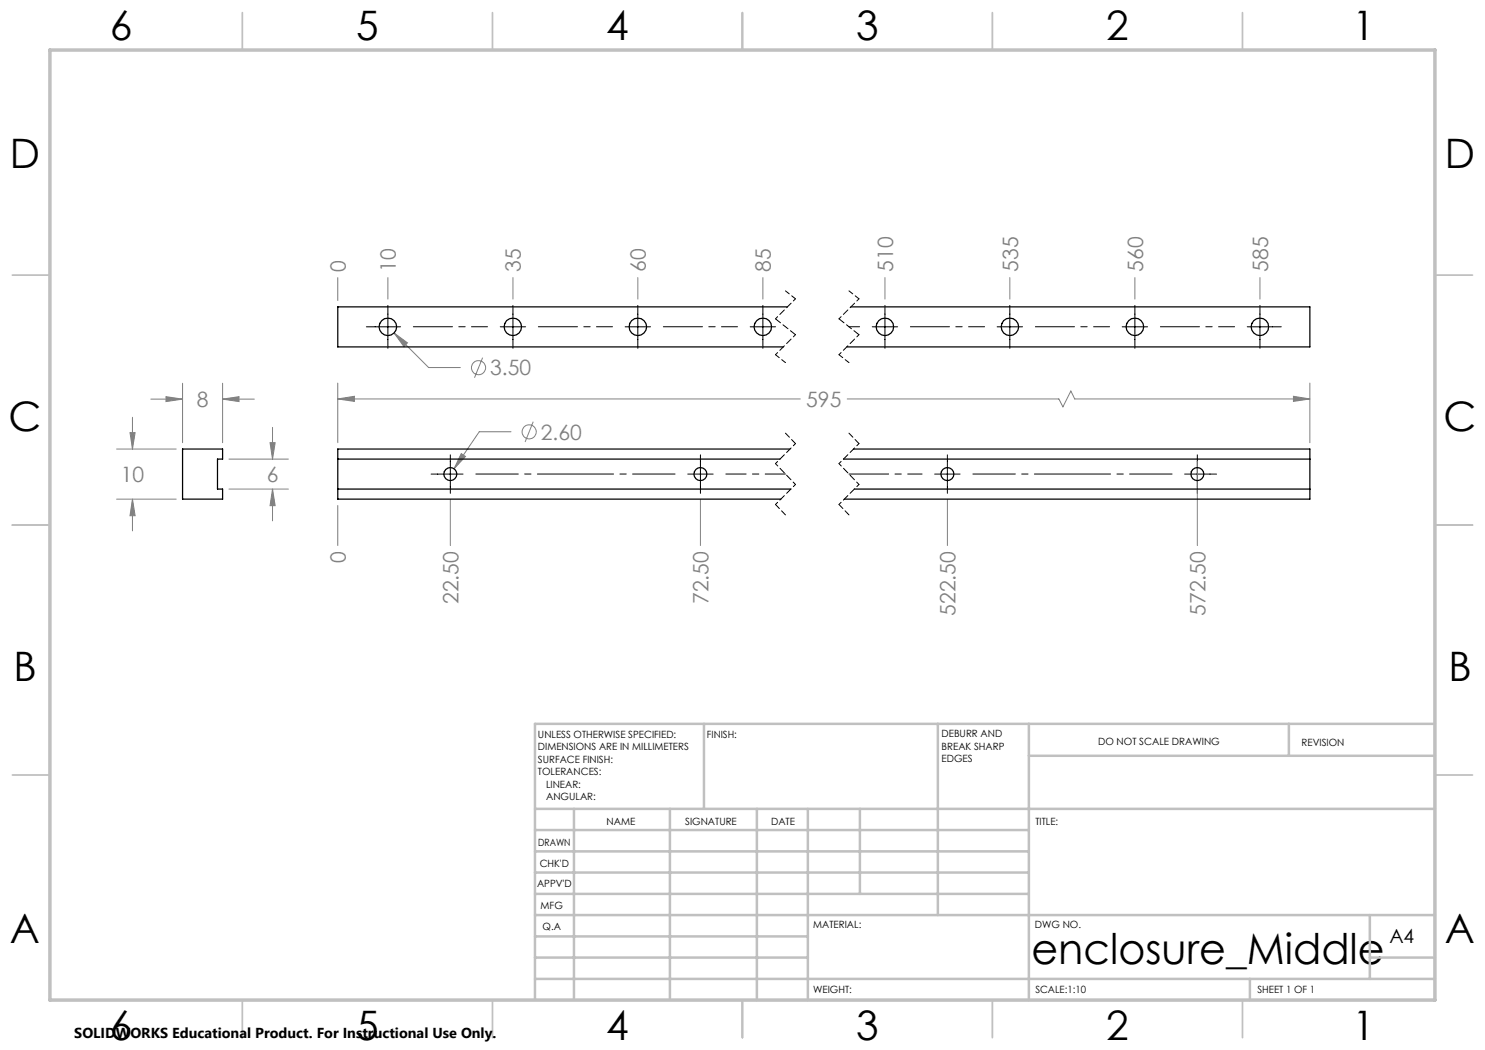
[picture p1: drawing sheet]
<svg xmlns="http://www.w3.org/2000/svg" width="297mm" height="210mm" viewBox="0 0 297 210" stroke-linecap="round" stroke-linejoin="round" font-family="sans-serif">
<g fill="none" stroke="#808080" stroke-width=".2">
<path d="M67.6 55.5v4.6M77.6 55.5v4.3M102.6 55.5v4.3M127.6 55.5v4.3M152.6 55.5v4.3M177 55.5v4.3M202 55.5v4.3M227 55.5v4.3M252 55.5v4.3M30.2 79.8h6.3M33.2 79.3l3.3 .5-3.3 .5zM36.5 76.7v11.8"/>
<path d="M44.5 79.8l3.3-.5v1zM44.5 76.7v11.8M44.5 79.8h6.4M67.6 79.8l3.3-.5v1zM67.6 76.6v11.9M67.6 79.8h92.5M78.8 66.6l2.7 2-.7 .7zM78.8 66.6l6.9 6.9h6.4M96.5 71.5l-1.6 4.1M169.4 79.8h42.4l.8 1.6 1.6-3.2 .7 1.6h47.1M258.7 79.3l3.3 .5-3.3 .5zM262 76.6v11.9"/>
<path d="M23.3 89.8h11.9M23.3 99.8h11.9M26 86.5h1l-.5 3.3zM26.5 99.8l.5 3.3h-1zM26.5 83.5v6.3M26.5 99.8v6.4M45.8 97.8h11.9M45.8 91.8h11.9M54 88.5h1l-.5 3.3zM54.5 97.8l.5 3.3h-1zM54.5 85.5v6.3M54.5 97.8v6.4"/>
<path d="M90.1 99.9v9.2M92.3 90.7l.8 .6-2.3 2.5zM102.2 86.4h-6.4l-5 7.4M106.6 84.3l-1.6 4.1M140.1 99.9v9.2M189.5 99.9v9.2M239.5 92.2v16.9M67.6 101.1v8"/>
<circle cx="95.7" cy="73.5" r="1.42"/>
<circle cx="105.8" cy="86.4" r="1.41"/>
</g>
<path d="M95.2 94.8h39.8M194.6 94.8h39.8" fill="none" stroke="#000" stroke-width=".2" stroke-dasharray="15.2 1.3 1.3 1.3" stroke-dashoffset="6.8"/>
<path d="M145.2 94.8h11.9" fill="none" stroke="#000" stroke-width=".2" stroke-dasharray="15.2 1.3 1.3 1.3" stroke-dashoffset="11.2"/>
<path d="M169.8 94.8h14.6" fill="none" stroke="#000" stroke-width=".2" stroke-dasharray="15.2 1.3 1.3 1.3" stroke-dashoffset="7.3"/>
<path d="M82.7 65.4h14.8M107.7 65.4h14.8M132.7 65.4h14.8M182.1 65.4h14.8M207.1 65.4h14.8M232.1 65.4h14.8" fill="none" stroke="#000" stroke-width=".2" stroke-dasharray="15.2 1.3 1.3 1.3" stroke-dashoffset="7.4"/>
<path d="M169.8 65.4h2.1" fill="none" stroke="#000" stroke-width=".2" stroke-dasharray="15.2 1.3 1.3 1.3"/>
<g fill="none" stroke="#000" stroke-width=".2">
<path d="M73.3 65.4h6.8M77.6 61.1v8.6M100 65.4h5.1M102.6 61.1v8.6M125 65.4h5.1M127.6 61.1v8.6M150 65.4h5.1M152.6 61.1v8.6M174.4 65.4h5.1M177 61.1v8.6M199.4 65.4h5.1M202 61.1v8.6"/>
<path d="M224.4 65.4h5.1M227 61.1v8.6M249.4 65.4h6.9M252 61.1v8.6M86.2 94.8h6.4M90.1 91v7.7M137.5 94.8h5.1M140.1 91v7.7M186.9 94.8h5.1M189.5 91v7.7M236.9 94.8h6.4M239.5 91v7.7"/>
</g>
<path d="M157.1 86.6l2 2.1M169.8 86.6l2 2.1M155.1 100.9l2 2.1M167.8 100.9l2 2.1" fill="none" stroke="#000" stroke-width=".2" stroke-dasharray="1.3 .6" stroke-dashoffset=".1"/>
<path d="M159.1 59.8l-4 4M171.8 59.8l-4 4M159.1 66.9l-4 4M171.8 66.9l-4 4M159.1 88.7l-4 4M159.1 96.9l-4 4M171.8 88.7l-4 4M171.8 96.9l-4 4" fill="none" stroke="#000" stroke-width=".2" stroke-dasharray="1.3 .6" stroke-dashoffset=".7"/>
<path d="M155.1 92.7l4 4.2M167.8 92.7l4 4.2" fill="none" stroke="#000" stroke-width=".2" stroke-dasharray="1.3 .6" stroke-dashoffset=".6"/>
<path d="M157.1 58.2l2 1.6M169.8 58.2l2 1.6M155.1 70.9l2 1.6M167.8 70.9l2 1.6" fill="none" stroke="#000" stroke-width=".2" stroke-dasharray="1.3 .6" stroke-dashoffset=".3"/>
<path d="M155.1 63.8l4 3.1M167.8 63.8l4 3.1" fill="none" stroke="#000" stroke-width=".2" stroke-dasharray="1.3 .6"/>
<g fill="none" stroke="#c0c0c0" stroke-width=".35">
<path d="M48.5 2.5v7.5M98.5 2.5v7.5M148.5 2.5v7.5M198.5 2.5v7.5M248.5 2.5v7.5M2.5 55h7.5M287 55h7.5M2.5 105h7.5M287 105h7.5M2.5 155h7.5M287 155h7.5M48.5 200v7.5"/>
<path d="M98.5 200v7.5M148.5 200v7.5M198.5 200v7.5M248.5 200v7.5"/>
</g>
<g fill="none" stroke="#c0c0c0" stroke-width=".5">
<path d="M140.8 144.8v17M187.6 144.8v38.2M205.8 144.8v55.2M205.8 151.2h81.2M257.8 144.8v6.4M287 144.8h-180v55.2M107 161.8h180M107 178.8h98.8M107 174.5h98.8M107 170.3h98.8M107 166h98.8M114.8 161.8v38.2"/>
<path d="M134 161.8v38.2M151.4 161.8v38.2M161.6 161.8v38.2M172 161.8v17M107 195.8h180M107 191.5h54.6M107 187.3h54.6M107 183h180M250 195.8v4.2M274 191.5h13M274 183v12.8"/>
</g>
<path d="M10 10h277v190h-277z" fill="none" stroke="#c0c0c0" stroke-width=".7"/>
<path d="M67.6 79.8l3.3-.5v1zM258.7 79.3l3.3 .5-3.3 .5zM92.3 90.7l-1.5 3.1 2.3-2.5zM26 86.5h1l-.5 3.3zM26.5 99.8l.5 3.3h-1zM44.5 79.8l3.3-.5v1zM33.2 79.3l3.3 .5-3.3 .5zM54.5 97.8l.5 3.3h-1zM54 88.5h1l-.5 3.3zM78.8 66.6l2 2.7 .7-.7z" fill="#808080"/>
<g fill="none" stroke="#000" stroke-width=".25">
<path d="M157.5 61.4h-89.9v8h89.1M170.2 61.4h91.8v8h-92.6M36.5 89.8h8v2h-1v6h1v2h-8zM67.6 91.8h88.4M67.6 97.8h90.6M158 89.8h-90.4v10h88.6M168.7 91.8h93.3M170.7 89.8h91.3v10h-93.1M170.9 97.8h91.1"/>
<circle cx="77.6" cy="65.4" r="1.76"/>
<circle cx="102.6" cy="65.4" r="1.75"/>
<circle cx="127.6" cy="65.4" r="1.76"/>
<circle cx="152.6" cy="65.4" r="1.76"/>
<circle cx="177" cy="65.4" r="1.76"/>
<circle cx="202" cy="65.4" r="1.75"/>
<circle cx="227" cy="65.4" r="1.76"/>
<circle cx="252" cy="65.4" r="1.76"/>
<circle cx="90.1" cy="94.8" r="1.3"/>
<circle cx="140.1" cy="94.8" r="1.3"/>
<circle cx="189.5" cy="94.8" r="1.3"/>
<circle cx="239.5" cy="94.8" r="1.3"/>
</g>
<text font-size="8.5" x="206.3" y="192.7">enclosure_Middle</text>
<g font-size="8.1">
<text x="22" y="8">6</text>
<text x="71.2" y="8">5</text>
<text x="121.2" y="8">4</text>
<text x="171.3" y="8">3</text>
<text x="221.3" y="8">2</text>
<text x="270.5" y="8">1</text>
<text x="2" y="33.6">D</text>
<text x="289" y="33.6">D</text>
<text x="1.7" y="86.1">C</text>
<text x="288.7" y="86.1">C</text>
<text x="2.7" y="136.1">B</text>
<text x="289.7" y="136.1">B</text>
<text x="2" y="188.6">A</text>
<text x="289" y="188.6">A</text>
<text x="22" y="208">6</text>
<text x="71.2" y="208">5</text>
<text x="121.2" y="208">4</text>
<text x="171.3" y="208">3</text>
<text x="221.3" y="208">2</text>
<text x="270.5" y="208">1</text>
</g>
<g font-size="4.2" fill="#808080">
<text x="69.2" y="54.3" transform="rotate(-90 69.2 54.3)">0</text>
<text x="79.2" y="54.3" transform="rotate(-90 79.2 54.3)">10</text>
<text x="104.2" y="54.3" transform="rotate(-90 104.2 54.3)">35</text>
<text x="129.2" y="54.3" transform="rotate(-90 129.2 54.3)">60</text>
<text x="154.2" y="54.3" transform="rotate(-90 154.2 54.3)">85</text>
<text x="178.6" y="54.3" transform="rotate(-90 178.6 54.3)">510</text>
<text x="203.6" y="54.3" transform="rotate(-90 203.6 54.3)">535</text>
<text x="228.6" y="54.3" transform="rotate(-90 228.6 54.3)">560</text>
<text x="253.6" y="54.3" transform="rotate(-90 253.6 54.3)">585</text>
<text x="98.1" y="75.1">3.50</text>
<text x="39.4" y="81.4">8</text>
<text x="161.3" y="81.4">595</text>
<text x="108.2" y="87.9">2.60</text>
<text x="24.2" y="96.4">10</text>
<text x="53.4" y="96.4">6</text>
<text x="69.2" y="112.6" transform="rotate(-90 69.2 112.6)">0</text>
<text x="91.7" y="120.8" transform="rotate(-90 91.7 120.8)">22.50</text>
<text x="141.7" y="120.8" transform="rotate(-90 141.7 120.8)">72.50</text>
<text x="191.1" y="123.2" transform="rotate(-90 191.1 123.2)">522.50</text>
<text x="241.1" y="123.2" transform="rotate(-90 241.1 123.2)">572.50</text>
</g>
<text font-size="3.9" x="277.9" y="188.5">A4</text>
<text font-size="2.9" x="14.9" y="207.6">SOLIDWORKS Educational Product. For Instructional Use Only.</text>
<g font-size="2">
<text x="107.6" y="147.6">UNLESS OTHERWISE SPECIFIED:</text>
<text x="141.4" y="147.6">FINISH:</text>
<text x="188.3" y="147.5">DEBURR AND</text>
<text x="188.3" y="150">BREAK SHARP</text>
<text x="219.6" y="149">DO NOT SCALE DRAWING</text>
<text x="260.3" y="149.2">REVISION</text>
<text x="107.6" y="150.1">DIMENSIONS ARE IN MILLIMETERS</text>
<text x="107.6" y="152.6">SURFACE FINISH:</text>
<text x="107.6" y="155.1">TOLERANCES:</text>
<text x="188.3" y="152.5">EDGES</text>
<text x="109.2" y="157.6">LINEAR:</text>
<text x="109.2" y="160.1">ANGULAR:</text>
<text x="121.3" y="165">NAME</text>
<text x="137" y="164.9">SIGNATURE</text>
<text x="154.2" y="164.9">DATE</text>
<text x="207.1" y="164.9">TITLE:</text>
<text x="107.6" y="169.1">DRAWN</text>
<text x="107.9" y="173.3">CHK'D</text>
<text x="107.4" y="177.4">APPV'D</text>
<text x="108.1" y="181.8">MFG</text>
<text x="108.5" y="186">Q.A</text>
<text x="162.6" y="185.5">MATERIAL:</text>
<text x="207" y="185.5">DWG NO.</text>
<text x="162.6" y="198.5">WEIGHT:</text>
<text x="207.1" y="198.6">SCALE:1:10</text>
<text x="251.5" y="198.6">SHEET 1 OF 1</text>
</g>
</svg>
